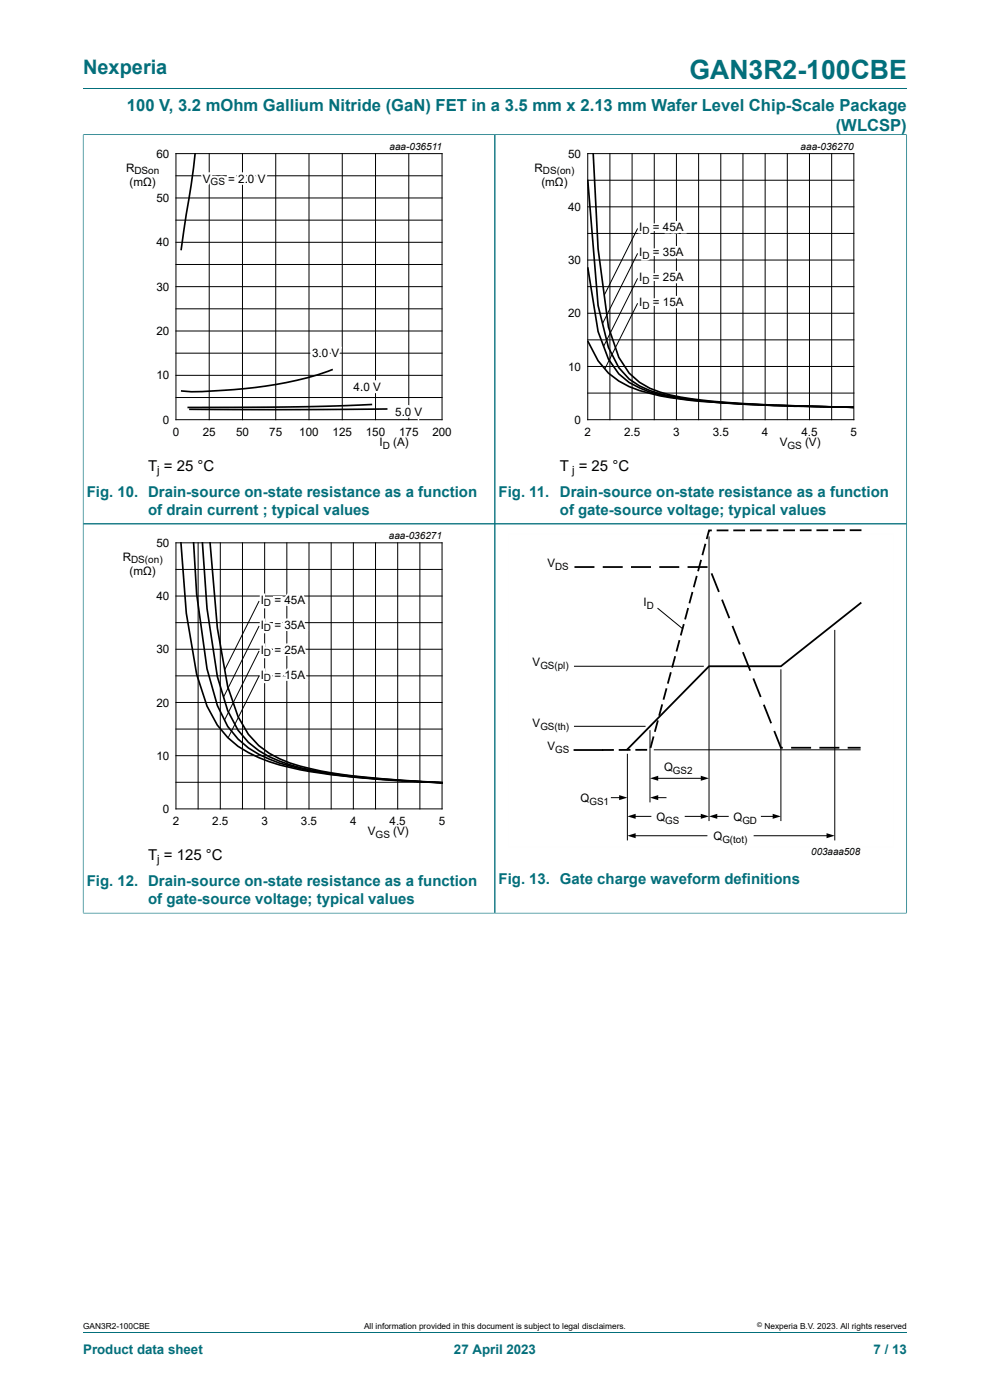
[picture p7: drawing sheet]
<svg xmlns="http://www.w3.org/2000/svg" width="210mm" height="297mm" viewBox="0 0 210 297" stroke-linecap="round" stroke-linejoin="round" font-family="sans-serif">
<path d="M17.6 18.8h174.8M17.6 28.6h174.8M17.6 28.5v165.3M105 28.6v165.1M192.3 28.5v165.3M17.6 111.1h174.7M17.6 193.7h174.8M17.6 282.6h174.8" fill="none" stroke="#036f7b" stroke-width=".21"/>
<g fill="none" stroke="#000" stroke-width=".21">
<path d="M37.3 32.6h56.5v56.4h-56.5zM37.3 37.3h56.5M44.4 32.6v56.4M51.4 32.6v56.4M58.5 32.6v56.4M65.5 32.6v56.4M72.6 32.6v56.4M79.7 32.6v56.4M86.7 32.6v56.4M124.7 32.6h56.4v56.4h-56.4zM124.7 38.2h56.4M129.4 32.6v56.4"/>
<path d="M134.1 32.6v56.4M138.8 32.6v56.4M143.5 32.6v56.4M148.2 32.6v56.4M152.9 32.6v56.4M157.6 32.6v56.4M162.3 32.6v56.4M167 32.6v56.4M171.7 32.6v56.4M176.4 32.6v56.4M37.3 56.1h56.5M37.3 51.4h56.5"/>
<path d="M37.3 46.7h56.5M37.3 42h56.5M124.7 55.2h56.4M124.7 49.5h56.4M124.7 43.9h56.4M135.3 59l-7.3 14.5M135.3 53.8l-7.5 14.8M135.3 48.5l-7.1 14.1M37.3 79.6h56.5M37.3 74.9h56.5M37.3 70.2h56.5M37.3 65.5h56.5"/>
<path d="M37.3 60.8h56.5M124.7 60.8h56.4M124.7 77.7h56.4M124.7 72.1h56.4M124.7 66.5h56.4M135.3 64.3l-7 13.9M37.3 84.3h56.5M124.7 83.4h56.4M37.3 115.2h56.5v56.4h-56.5zM42 115.2v56.4M46.7 115.2v56.4M51.4 115.2v56.4"/>
<path d="M56.1 115.2v56.4M60.8 115.2v56.4M65.5 115.2v56.4M70.2 115.2v56.4M75 115.2v56.4M79.7 115.2v56.4M84.4 115.2v56.4M89.1 115.2v56.4M150.4 113.9v60.2M37.3 137.7h56.5M37.3 132.1h56.5M37.3 126.4h56.5"/>
<path d="M37.3 120.8h56.5M55 138.1l-7.4 14.7M55 132.8l-7.6 15.1M55 127.5l-7.3 14.6M139.6 129.1l5.2 4.3M177.1 133.7v44.5M37.3 154.7h56.5M37.3 149h56.5M37.3 143.4h56.5M55 143.4l-6.6 13.1M121.9 154.1h14.9M121.9 141.3h27.3"/>
<path d="M137.9 155v15.1M138.7 159.1h43.9M165.6 142.1v32M37.3 166h56.5M37.3 160.3h56.5M129.7 169.2h2M133.1 160v18.2M134.5 177.3h15.5M134.5 173.2h3.6M139.3 169.2h2M139.3 165.1h9.7M145.3 173.2h3.7"/>
<path d="M151.8 173.2h2.7M160 177.3h15.7M161.5 173.2h2.7"/>
</g>
<path d="M41.4 32.5l-.8 6.7-2.2 13.9M124.7 38.1l2.2 26.7 2.2 8.9 2.2 4.3a15.8 15.8 0 0 0 10.9 6 164.1 164.1 0 0 0 24.2 2l14.8 .4M125.8 32.5l1.1 20.3 2.2 16.6 2.2 6.4a13.6 13.6 0 0 0 8.7 7.4 84.7 84.7 0 0 0 17.6 2.4l13.2 .6 10.4 .2M124.7 56.7l2.2 13.6 2.2 5.9a14 14 0 0 0 8.7 7 82.5 82.5 0 0 0 17.6 2.4l13.2 .6 12.6 .2M70.6 78.4a82.7 82.7 0 0 1-25.5 4.5l-4.5 .2-2.2-.2M124.7 72.3l2.2 4.2a16.8 16.8 0 0 0 10.9 6.9 89.5 89.5 0 0 0 17.6 2.2l13.2 .6 2.2-.1 10.4 .3M78.9 85.8l-15.9 .5-23.2 .1M82.2 86.8h-42.1M38.4 115.1l1.1 15 2.2 13 2.2 6.7a20.1 20.1 0 0 0 13.2 11.8 86.3 86.3 0 0 0 19.7 3.4l6.6 .6 10.4 .5M41.1 115.1l.6 10.9 2.2 15.9 2.2 7.8 2.2 4.4a21.4 21.4 0 0 0 13.2 8.4 121.2 121.2 0 0 0 24.1 3.1l8.2 .5M42.9 115.1l1 14 2.2 14.4 2.2 7.3 2.2 4.1a19.2 19.2 0 0 0 11 7.3 119.2 119.2 0 0 0 24.1 3.4l8.2 .5M44.6 115.1l1.5 18.1 2.2 12.5 2.2 6.3a18.5 18.5 0 0 0 13.2 10.5 122.4 122.4 0 0 0 24.1 3.2l6 .3" fill="none" stroke="#000" stroke-width=".35"/>
<path d="M189.6 113.3h-81.8v66.3h81.8" fill="none" stroke="#fefefe" stroke-width=".21"/>
<g fill="none" stroke="#000" stroke-width=".38">
<path d="M148.7 119l-.6 2M149.6 115.5l-.6 2.1M150.8 112.5h-.4l-.4 1.7M154.3 112.5h-2.1M157.9 112.5h-2.2M161.4 112.5h-2.1M164.9 112.5h-2.1M168.4 112.5h-2.1M172 112.5h-2.2M175.5 112.5h-2.1M179 112.5h-2.1M180.4 112.5h2.1"/>
<path d="M121.9 120.3h4.2M127.9 120.3h4.2M133.9 120.3h4.2M139.9 120.3h4.2M143.2 139.4l-.6 2M144.1 136l-.6 2M145 132.6l-.5 2M145.8 120.3h4.3M145.9 129.2l-.5 2M146.8 125.8l-.5 2M147.8 122.4l-.6 2M150.9 121.6l1.6 4"/>
<path d="M153.2 127.2l1.5 3.9M155.4 132.8l1.5 3.9M157.6 138.4l1.5 3.9M182.6 127.9l-17 13.4h-15.2l-17.3 17.7M121.9 159.1h5.8M130 159.1h-2.1M133.6 159.1h-2.2M137.1 159.1h-2.1M138.6 156.4l-.6 2.1M139.5 153l-.5 2.1M140.4 149.6l-.5 2.1M141.3 146.2l-.5 2.1"/>
<path d="M142.3 142.8l-.6 2M159.8 143.9l1.6 4M162 149.5l1.6 3.9M164.2 155.1l1.4 3.5h.5M167.8 158.6h4.2M173.8 158.6h4.2M179.8 158.6h2.8"/>
</g>
<path d="M131.3 168.7l1.8 .5-1.8 .5zM133.1 177.3l1.7-.5v1zM133.1 173.2l1.7-.6v1.1zM137.9 169.2l1.7-.5v1zM137.9 165.1l1.7-.5v1zM148.7 164.6l1.7 .5-1.7 .5zM148.7 172.6l1.7 .6-1.7 .5zM150.4 173.2l1.7-.6v1.1zM163.9 172.6l1.7 .6-1.7 .5zM175.3 176.8l1.8 .5-1.8 .5z" fill="#000"/>
<text font-size="5.6" fill="#036f7b" x="146.3" y="16.8">GAN3R2-100CBE</text>
<text font-size="4.2" fill="#036f7b" x="17.6" y="15.6">Nexperia</text>
<g font-size="3.5" fill="#036f7b">
<text x="26.9" y="23.7">100 V, 3.2 mOhm Gallium Nitride (GaN) FET in a 3.5 mm x 2.13 mm Wafer Level Chip-Scale Package</text>
<text x="177.3" y="27.9">(WLCSP)</text>
</g>
<g font-size="3.2">
<text x="31.4" y="99.9">T = 25 °C</text>
<text x="118.8" y="99.9">T = 25 °C</text>
<text x="31.4" y="182.5">T = 125 °C</text>
</g>
<g font-size="3.2" fill="#036f7b">
<text x="18.4" y="105.5">Fig. 10. Drain-source on-state resistance as a function</text>
<text x="105.8" y="105.5">Fig. 11.</text>
<text x="118.8" y="105.5">Drain-source on-state resistance as a function</text>
<text x="31.4" y="109.3">of drain current ; typical values</text>
<text x="118.8" y="109.3">of gate-source voltage; typical values</text>
<text x="18.4" y="188">Fig. 12. Drain-source on-state resistance as a function</text>
<text x="31.4" y="191.9">of gate-source voltage; typical values</text>
<text x="105.8" y="187.4">Fig. 13. Gate charge waveform definitions</text>
</g>
<g font-size="2.8" fill="#036f7b">
<text x="17.6" y="287.2">Product data sheet</text>
<text x="96.3" y="287.2">27 April 2023</text>
<text x="185.3" y="287.2">7 / 13</text>
</g>
<g font-size="2.5">
<text x="33.2" y="33.5">60</text>
<text x="120.5" y="33.5">50</text>
<text x="26.7" y="36.5">R</text>
<text x="27.5" y="39.4">(mΩ)</text>
<text x="43" y="38.8">V</text>
<text x="48.4" y="38.8">= 2.0 V</text>
<text x="113.4" y="36.5">R</text>
<text x="114.8" y="39.4">(mΩ)</text>
<text x="33.2" y="42.9">50</text>
<text x="120.5" y="44.8">40</text>
<text x="33.2" y="52.3">40</text>
<text x="135.6" y="49.1">I</text>
<text x="138.5" y="49.1">= 45A</text>
<text x="120.5" y="56">30</text>
<text x="135.6" y="59.7">I</text>
<text x="135.6" y="54.4">I</text>
<text x="138.5" y="59.7">= 25A</text>
<text x="138.5" y="54.4">= 35A</text>
<text x="33.2" y="61.7">30</text>
<text x="135.6" y="65">I</text>
<text x="138.5" y="65">= 15A</text>
<text x="33.2" y="71.1">20</text>
<text x="120.5" y="67.3">20</text>
<text x="66.2" y="75.8">3.0 V</text>
<text x="33.2" y="80.5">10</text>
<text x="75" y="82.9">4.0 V</text>
<text x="120.5" y="78.6">10</text>
<text x="34.5" y="89.9">0</text>
<text x="83.8" y="88.2">5.0 V</text>
<text x="121.9" y="89.9">0</text>
<text x="36.6" y="92.4">0</text>
<text x="43" y="92.4">25</text>
<text x="50.1" y="92.4">50</text>
<text x="57.1" y="92.4">75</text>
<text x="63.5" y="92.4">100</text>
<text x="70.5" y="92.4">125</text>
<text x="77.6" y="92.4">150</text>
<text x="80.5" y="94.7">I</text>
<text x="83.4" y="94.7">(A)</text>
<text x="84.7" y="92.4">175</text>
<text x="91.7" y="92.4">200</text>
<text x="124" y="92.4">2</text>
<text x="132.4" y="92.4">2.5</text>
<text x="142.8" y="92.4">3</text>
<text x="151.2" y="92.4">3.5</text>
<text x="161.6" y="92.4">4</text>
<text x="165.4" y="94.7">V</text>
<text x="170" y="92.4">4.5</text>
<text x="170.8" y="94.7">(V)</text>
<text x="180.4" y="92.4">5</text>
<text x="26" y="119">R</text>
<text x="33.2" y="116">50</text>
<text x="27.5" y="122">(mΩ)</text>
<text x="116.1" y="120.4">V</text>
<text x="33.2" y="127.3">40</text>
<text x="55.3" y="128.1">I</text>
<text x="58.2" y="128.1">= 45A</text>
<text x="136.5" y="128.6">I</text>
<text x="55.3" y="133.4">I</text>
<text x="58.2" y="133.4">= 35A</text>
<text x="33.2" y="138.6">30</text>
<text x="55.3" y="144">I</text>
<text x="55.3" y="138.7">I</text>
<text x="58.2" y="144">= 15A</text>
<text x="58.2" y="138.7">= 25A</text>
<text x="113" y="141.3">V</text>
<text x="33.2" y="149.9">20</text>
<text x="113" y="154.2">V</text>
<text x="33.2" y="161.2">10</text>
<text x="116.1" y="159.2">V</text>
<text x="140.9" y="163.5">Q</text>
<text x="34.5" y="172.5">0</text>
<text x="123.1" y="170.1">Q</text>
<text x="36.6" y="175">2</text>
<text x="45" y="175">2.5</text>
<text x="55.5" y="175">3</text>
<text x="63.8" y="175">3.5</text>
<text x="74.3" y="175">4</text>
<text x="78" y="177.2">V</text>
<text x="82.6" y="175">4.5</text>
<text x="83.4" y="177.2">(V)</text>
<text x="93.1" y="175">5</text>
<text x="139.3" y="174.2">Q</text>
<text x="151.3" y="178.3">Q</text>
<text x="155.6" y="174.2">Q</text>
</g>
<g font-size="2.4">
<text x="33.4" y="100.5">j</text>
<text x="121.4" y="100.5">j</text>
<text x="33.4" y="183.1">j</text>
</g>
<g font-size="2.1">
<text x="82.6" y="31.8">aaa-036511</text>
<text x="169.8" y="31.8">aaa-036270</text>
<text x="28.5" y="37">DSon</text>
<text x="44.7" y="39.3">GS</text>
<text x="115.2" y="37">DS(on)</text>
<text x="136.3" y="49.6">D</text>
<text x="136.3" y="54.9">D</text>
<text x="136.3" y="65.5">D</text>
<text x="136.3" y="60.2">D</text>
<text x="81.2" y="95.2">D</text>
<text x="167" y="95.2">GS</text>
<text x="27.8" y="119.5">DS(on)</text>
<text x="82.5" y="114.3">aaa-036271</text>
<text x="117.7" y="120.9">DS</text>
<text x="56" y="128.6">D</text>
<text x="137.2" y="129.1">D</text>
<text x="56" y="133.9">D</text>
<text x="56" y="139.2">D</text>
<text x="114.6" y="141.9">GS(pl)</text>
<text x="56" y="144.5">D</text>
<text x="114.6" y="154.8">GS(th)</text>
<text x="117.7" y="159.7">GS</text>
<text x="142.8" y="164.1">GS2</text>
<text x="125" y="170.7">GS1</text>
<text x="79.7" y="177.7">GS</text>
<text x="141.1" y="174.9">GS</text>
<text x="153.2" y="178.9">G(tot)</text>
<text x="157.5" y="174.9">GD</text>
<text x="172.1" y="181.4">003aaa508</text>
</g>
<g font-size="1.8">
<text x="17.6" y="282">GAN3R2-100CBE</text>
<text x="77.2" y="282">All information provided in this document is subject to legal disclaimers.</text>
<text x="162.2" y="282">Nexperia B.V. 2023. All rights reserved</text>
</g>
<text font-size="1.4" x="160.6" y="281.6">©</text>
</svg>
